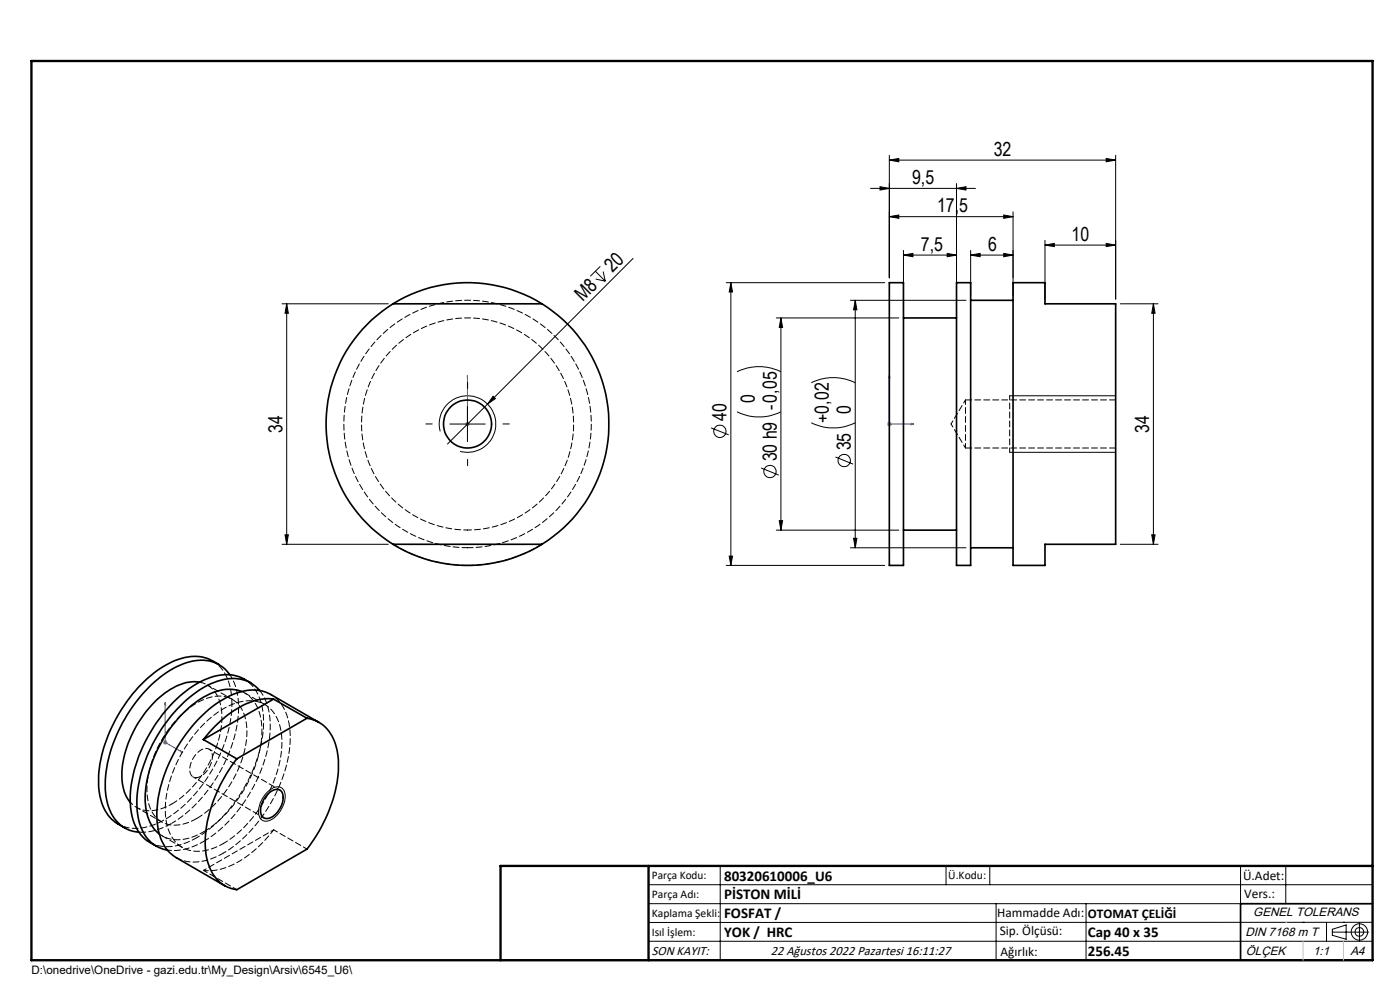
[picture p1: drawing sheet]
<svg xmlns="http://www.w3.org/2000/svg" width="297mm" height="210mm" viewBox="0 0 297 210" stroke-linecap="round" stroke-linejoin="round" font-family="sans-serif">
<g fill="none" stroke="#000" stroke-width=".21">
<path d="M184.7 40h22.2M186.7 39.6l2 .4-2 .3zM188.7 34l2-.4v.7zM188.7 32.9v26M188.7 34h48M202.9 40l2-.4v.7zM202.9 38.9v27.6M234.7 33.6l2 .4-2 .3zM236.7 32.9v30.6M126.3 57.5l2.1 2.1M126.4 59.2l2 .4M127.4 56.5l-2.2 2.1"/>
<path d="M128 57.6l.4 2M134.3 54.8l-30.9 30.9M154.1 60h33.6M155 60l.4 1.9h-.7zM155 60v59.9M188.7 46l2-.4v.7zM188.7 46h26.2M191.7 54.1l2-.3v.7zM191.7 53.1v13.4M191.7 54.1h11.2M200.9 53.8l2 .3-2 .4zM205.9 54.1l2-.3v.7z"/>
<path d="M205.9 54.1h9M205.9 53.1v9.6M212.9 53.8l2 .3-2 .4zM212.9 45.6l2 .4-2 .3zM214.9 44.9v17.8M221.7 52l2-.4v.7zM221.7 51v12.5M221.7 52h15M234.7 51.6l2 .4-2 .3zM59.8 64.4h22.6M60.8 64.4l.4 2.1h-.7zM60.8 64.4v51.1"/>
<path d="M156.4 78.9a10.4 10.4 0 0 1 9.3 0M164.7 67.4h26M165.7 67.4l.3 2.1h-.7zM165.7 67.4v45.1M180.4 63.7h24.5M181.4 63.7l.4 2h-.7zM181.4 63.7v52.5M237.7 64.4h8M244.7 64.4l.3 2.1h-.7zM244.7 64.4v51.1M93.4 91.5a6 6 0 0 1 5.2-7.5 6 6 0 0 1 6.6 6.5 6 6 0 0 1-7.6 5.2M95.4 89.9h7.5"/>
<path d="M99.2 86.2v7.5M103.4 85.7l-8.5 8.5M104.6 84.1l.5 .5-1.7 1.1zM150.8 90.8l3.8 1.4M156.4 87.3a10.4 10.4 0 0 0 9.3 0M161.5 99.3l3.7 1.5M172.1 89.7a10.4 10.4 0 0 0 9.3 0M172.1 81.2a10.4 10.4 0 0 1 9.3 0M177.2 96.9l3.8 1.6M214.2 95.9h22.5M214.2 84h22.5M59.8 115.5h22.6"/>
<path d="M60.5 113.4h.7l-.4 2.1zM154.1 119.9h33.6M154.7 118h.7l-.4 1.9zM164.7 112.5h26M165.3 110.4h.7l-.3 2.1zM180.4 116.2h24.5M181.1 114.2h.7l-.4 2zM237.7 115.5h8M244.3 113.4h.7l-.3 2.1zM56.7 168.1a2.41 2.41 0 0 1 3.2-.8 3.8 3.8 0 0 1-.2 4.4 4.1 4.1 0 0 1-3.6 2.5 2.24 2.24 0 0 1-1.1-3l.5-1.6zM137.6 187.7h153.6M137.6 191.7h153.6"/>
<path d="M137.6 199.7h153.6M152.8 183.7v20M200.7 183.7v4M210 183.7v4M211.3 191.7v12M230.4 191.7v12M263.2 183.7v20M272.8 183.7v8M276.4 195.6h.1M281.4 195.6v4.1M282.6 197.7h7.8M282.6 197.1l3-.9v3l-3-.8z"/>
<path d="M285 195.6h.1M288.4 195.8v3.8M291.2 195.6l-153.6 .1"/>
<circle cx="152.7" cy="91.5" r="1.3"/>
<circle cx="163.3" cy="100" r="1.3"/>
<circle cx="179.1" cy="97.7" r="1.31"/>
<circle cx="288.4" cy="197.7" r="1.74"/>
<circle cx="288.4" cy="197.7" r=".93"/>
</g>
<path d="M99.2 79.6v.5v-.5M99.2 79.6v10.3M188.7 79.6v10.3h5.2M188.7 79.6l.1 .5h-.2zM99.2 89.8v.3zM99.2 89.9h.1M193.3 89.8l.6 .1-.6 .2zM35 149l.1 .5-.1-.1zM35 149v8.5l3.7 2.1M38.3 159.3l.4 .3-.4-.1z" fill="none" stroke="#00f" stroke-width=".21"/>
<path d="M98.7 89.9h1M98.8 89.6l.7 .7M99.2 89.5v.9M99.5 89.6l-.7 .7M188.2 89.9h1M188.3 89.6l.7 .7M188.7 89.5v.9M189 89.6l-.7 .7M34.5 157.5h1M34.7 157.1l.7 .7M35 157v1M35.4 157.1l-.7 .7" fill="none" stroke="#808080" stroke-width=".21"/>
<path d="M291.2 191.7h-28v12M106.2 203.7h185" fill="none" stroke="#000" stroke-width=".35"/>
<path d="M6.7 12.9h284.5v190.8h-284.5zM137.6 183.7v20M291.2 183.7h-185v20" fill="none" stroke="#000" stroke-width=".5"/>
<path d="M272.8 195.6h.1M276.4 199.7v4M285 199.7v4" fill="none" stroke="#c0c0c0" stroke-width=".21"/>
<path d="M91.7 89.9h-1.4M99.2 82.4v-1.3M99.2 97.4v1.4M106.7 89.9h1.3" fill="none" stroke="#000" stroke-width=".21" stroke-dasharray="15.2 1.3 1.3 1.3"/>
<path d="M214.2 83.9v12" fill="none" stroke="#000" stroke-width=".21" stroke-dasharray="1.3 .6" stroke-dashoffset=".3"/>
<g fill="#00f">
<path d="M99.2 89.8v.3zM99.2 79.6v.5z"/>
<path d="M38.3 159.3l.4 .3-.4-.1zM35 149l.1 .5-.1-.1z"/>
<path d="M193.3 89.8l.6 .1-.6 .2zM188.7 79.6l.1 .5h-.2z"/>
</g>
<g fill="#000">
<path d="M104.6 84.1l.5 .5-1.7 1.1z"/>
<path d="M188.7 34l2-.4v.7zM234.7 33.6l2 .4-2 .3z"/>
<path d="M202.9 40l2-.4v.7zM186.7 39.6l2 .4-2 .3zM200.9 53.8l2 .3-2 .4zM191.7 54.1l2-.3v.7z"/>
<path d="M212.9 53.8l2 .3-2 .4zM205.9 54.1l2-.3v.7z"/>
<path d="M234.7 51.6l2 .4-2 .3zM221.7 52l2-.4v.7zM212.9 45.6l2 .4-2 .3zM188.7 46l2-.4v.7z"/>
<path d="M60.8 64.4l.4 2.1h-.7zM60.5 113.4h.7l-.4 2.1z"/>
<path d="M244.7 64.4l.3 2.1h-.7zM244.3 113.4h.7l-.3 2.1zM155 60l.4 1.9h-.7zM154.7 118h.7l-.4 1.9zM165.7 67.4l.3 2.1h-.7zM165.3 110.4h.7l-.3 2.1zM181.4 63.7l.4 2h-.7zM181.1 114.2h.7l-.4 2z"/>
</g>
<g fill="none" stroke="#000" stroke-width=".35">
<path d="M188.7 60h3v59.9h-3zM202.9 60h3v59.9h-3zM214.9 60h6.8v4.4h15v51.1h-15v4.4h-6.8zM83.4 64.4a30 30 0 0 0 0 51.1M83.4 64.4a30.1 30.1 0 0 1 31.6 0M83.4 64.4h31.6M115 64.4a30 30 0 0 1 0 51.1M191.7 67.4h11.2M205.9 63.7h9M83.4 115.5a30.1 30.1 0 0 0 31.6 0M83.4 115.5h31.6M191.7 112.5h11.2"/>
<path d="M205.9 116.2h9M42.3 144.7a9.7 9.7 0 0 0-7.3 2.3 23.9 23.9 0 0 0-9.1 17.2 9 9 0 0 0 1.7 6M43.1 156.9l7.1 4.1M46.5 141a9.3 9.3 0 0 0-10-.6 29 29 0 0 0-13.2 14.8 23.1 23.1 0 0 0-1.9 14.4 7.9 7.9 0 0 0 3.6 5.2l1.5 .8M48.8 143.1a7.7 7.7 0 0 0-9.4-2.5 25.7 25.7 0 0 0-12.9 11.8 27 27 0 0 0-4 16.5 8.3 8.3 0 0 0 5.3 7.3l1.7 .3M51.3 146.7a9 9 0 0 0-8.1 1.2 27.3 27.3 0 0 0-12.4 21.4 9.3 9.3 0 0 0 3 7.6M53.2 144.8l-1.4-.8a9.5 9.5 0 0 0-9 .5 30.2 30.2 0 0 0-13.7 16.9 20.1 20.1 0 0 0-.7 13.1 7.8 7.8 0 0 0 3.3 4.2l1.5 .8M55.1 146.5a7.8 7.8 0 0 0-9-2 25.2 25.2 0 0 0-12.4 11 27.1 27.1 0 0 0-4.5 17.2 8.1 8.1 0 0 0 5.8 7.5l.5 .1M58 148.3a13.1 13.1 0 0 0-9.1 2.9 29.9 29.9 0 0 0-5.8 5.7M58 148.3l7.1 4.1M58 148.3l-14.9 8.6M65.1 152.4a7.7 7.7 0 0 1 6.4 6.7 25.6 25.6 0 0 1-3.3 16.3l-1.5 2.4-1.6 2.3-14.9 8.6a7.7 7.7 0 0 1-6.3-6.7 25.1 25.1 0 0 1 3.3-16.3l1.9-3.2 1.1-1.5"/>
<path d="M65.1 152.4l-14.9 8.6M67.7 153.2l-10.3-5.9a9.1 9.1 0 0 0-8.3 .2 28.6 28.6 0 0 0-13.3 14.6 23.2 23.2 0 0 0-2.1 14.5 8.2 8.2 0 0 0 3.7 5.4l10.3 5.9M56.7 168.5a2.05 2.05 0 0 1 3-.7 4.3 4.3 0 0 1-1.6 5.2 1.68 1.68 0 0 1-2.6 0 4.4 4.4 0 0 1 1.2-4.5z"/>
<circle cx="99.2" cy="89.9" r="5.1"/>
</g>
<path d="M99.2 116.2a26.3 26.3 0 0 1-23-39 26.3 26.3 0 0 1 45.3-1.2 26.3 26.3 0 0 1-21 40.1l-1.3 .1M49.2 149.3a10.7 10.7 0 0 0-3.4-8.7l-.7-.5M56.2 149.5l-4.3-2.5M34.4 177.3l4.3 2.5M41.8 177.7a10.7 10.7 0 0 1-9.2 1.4l-.8-.4M47.4 180.9a10.7 10.7 0 0 1-9.2 1.4l-.8-.4" fill="none" stroke="#000" stroke-width=".21" stroke-dasharray="1.3 .6" stroke-dashoffset=".1"/>
<path d="M204.8 95h31.9M236.7 84.8h-31.9M99.2 119.9a30 30 0 0 1-15.8-4.5M115 115.4a30 30 0 0 1-15.8 4.5M51.3 146.7a7.7 7.7 0 0 1 4.2 6.9 26 26 0 0 1-6.3 17.6 22.6 22.6 0 0 1-6 5.2" fill="none" stroke="#000" stroke-width=".21" stroke-dasharray="1.3 .6" stroke-dashoffset="-.1"/>
<path d="M99.2 112.4a22.5 22.5 0 0 1-19.7-33.4 22.5 22.5 0 0 1 38.8-1 22.5 22.5 0 0 1-17.9 34.4h-1.2M48.8 143.1a14.4 14.4 0 0 1 1.5 10.4 31.8 31.8 0 0 1-13.8 21.1M49.3 148.4l-5.3-3.1M29 171.3l5.3 3M43.2 176.4a9 9 0 0 1-8.5 1l-.9-.5M43.2 178.5a11.8 11.8 0 0 1-7.7 1.8M43.2 184.6l7 4.1M65.1 180.1l-7-4.1" fill="none" stroke="#000" stroke-width=".21" stroke-dasharray="1.3 .6" stroke-dashoffset=".4"/>
<path d="M204.8 84.8v10.2M47.4 178.9a9 9 0 0 1-8.5 1 8.2 8.2 0 0 1-3.8-7.4 27.3 27.3 0 0 1 9.2-19.9 12.8 12.8 0 0 1 9.7-3.9 6.8 6.8 0 0 1 5.6 6 23.4 23.4 0 0 1-4.1 16.1 24.7 24.7 0 0 1-8.1 8.1" fill="none" stroke="#000" stroke-width=".21" stroke-dasharray="1.3 .6" stroke-dashoffset=".3"/>
<path d="M201.8 89.9l3 5.1M204.8 84.8l-3 5.1M41 164.8l15 8.7M59.4 167.6l-15-8.7" fill="none" stroke="#000" stroke-width=".21" stroke-dasharray="1.3 .6" stroke-dashoffset=".5"/>
<path d="M51.8 144a9.7 9.7 0 0 1 4.1 8.6 31.2 31.2 0 0 1-9.5 21.5l-2 1.8-2.6 1.8M57.4 147.3a9.7 9.7 0 0 1 4.2 8.6 31.2 31.2 0 0 1-9.6 21.5l-1.9 1.7-2.7 1.8M25.1 174.8a9.7 9.7 0 0 0 9.5-.7 31.2 31.2 0 0 0 13.8-19.1l.7-3.3 .1-2.4" fill="none" stroke="#000" stroke-width=".21" stroke-dasharray="1.3 .6" stroke-dashoffset=".7"/>
<path d="M58.1 176a21.7 21.7 0 0 1-11.8 8.5l-1.3 .2-1.8-.1" fill="none" stroke="#000" stroke-width=".21" stroke-dasharray="1.3 .6" stroke-dashoffset=".2"/>
<path d="M42.4 144.7a6.2 6.2 0 0 1 4.6 6 22.4 22.4 0 0 1-6 16.1 18.7 18.7 0 0 1-4.5 3.7M55.1 146.5a13.3 13.3 0 0 1 2.1 10.1 31.7 31.7 0 0 1-14 21.9M41.8 173.6a7.4 7.4 0 0 1-7.8 .6 7.8 7.8 0 0 1-2.8-6.9 23.4 23.4 0 0 1 10.9-18.4 7.1 7.1 0 0 1 7.6-.3 8.1 8.1 0 0 1 2.7 7.1 23.6 23.6 0 0 1-10.6 17.9" fill="none" stroke="#000" stroke-width=".21" stroke-dasharray="1.3 .6"/>
<path d="M36.5 174.6a12.5 12.5 0 0 1-7 1.9" fill="none" stroke="#000" stroke-width=".21" stroke-dasharray="1.3 .6" stroke-dashoffset="-.2"/>
<path d="M36.5 170.5a7.4 7.4 0 0 1-7.8 .6l-1.1-.9M45.1 160.5a1.49 1.49 0 0 0-.8-1.6 1.49 1.49 0 0 0-1.8 .3 4.7 4.7 0 0 0-2 5.1 1.6 1.6 0 0 0 2.6 0 5.4 5.4 0 0 0 2-3.8M58.1 176l-14.9 8.6" fill="none" stroke="#000" stroke-width=".21" stroke-dasharray="1.3 .6" stroke-dashoffset=".6"/>
<g font-size="4.1">
<text x="210.8" y="33">32</text>
<text x="193.5" y="39">9,5</text>
<text x="198.8" y="45">17,5</text>
<text x="195.4" y="53.2">7,5</text>
<text x="209.6" y="53.2">6</text>
<text x="227.3" y="51">10</text>
<text x="129.9" y="57.9" transform="rotate(-45 129.9 57.9)">20</text>
<text x="123.7" y="64.2" transform="rotate(-45 123.7 64.2)">M8</text>
<text x="154.1" y="89.4" transform="rotate(-90 154.1 89.4)">40</text>
<text x="160.1" y="85.4" transform="rotate(-90 160.1 85.4)">0</text>
<text x="175.9" y="89.7" transform="rotate(-90 175.9 89.7)">+0,02</text>
<text x="180.5" y="87.7" transform="rotate(-90 180.5 87.7)">0</text>
<text x="59.9" y="91.8" transform="rotate(-90 59.9 91.8)">34</text>
<text x="180.5" y="95.5" transform="rotate(-90 180.5 95.5)">35</text>
<text x="243.8" y="91.8" transform="rotate(-90 243.8 91.8)">34</text>
<text x="164.8" y="97.9" transform="rotate(-90 164.8 97.9)">30 h9 -0,05</text>
</g>
<g font-size="3.2">
<text x="153.6" y="190.8">PİSTON MİLİ</text>
<text x="153.6" y="186.8">80320610006_U6</text>
<text x="153.6" y="194.8">FOSFAT /</text>
<text x="153.6" y="198.8">YOK / HRC</text>
<text x="230.8" y="198.7">Cap 40 x 35</text>
<text x="230.8" y="202.8">256.45</text>
</g>
<g font-size="2.8">
<text x="263.7" y="186.7">Ü.Adet:</text>
<text x="263.9" y="190.5">Vers.:</text>
<text x="211.5" y="194.5">Hammadde Adı:</text>
<text x="230.8" y="194.7">OTOMAT ÇELİĞİ</text>
<text x="138.3" y="202.6">SON KAYIT:</text>
<text x="163.5" y="202.6">22 Ağustos 2022 Pazartesi 16:11:27</text>
<text x="212.1" y="198.4">Sip. Ölçüsü:</text>
<text x="212.2" y="202.7">Ağırlık:</text>
</g>
<g font-size="2.6">
<text x="265.9" y="194.4">GENEL TOLERANS</text>
<text x="264.2" y="198.5">DIN 7168 m T</text>
<text x="264.3" y="202.6">ÖLÇEK</text>
<text x="278.5" y="202.6">1:1</text>
<text x="286.5" y="202.6">A4</text>
</g>
<g font-size="2.5">
<text x="138.3" y="186.4">Parça Kodu:</text>
<text x="138.3" y="190.5">Parça Adı:</text>
<text x="201.2" y="186.5">Ü.Kodu:</text>
<text x="138.3" y="194.5">Kaplama Şekli:</text>
<text x="138.3" y="198.6">Isıl İşlem:</text>
<text x="6.7" y="206.7">D:\onedrive\OneDrive - gazi.edu.tr\My_Design\Arsiv\6545_U6\</text>
</g>
</svg>
